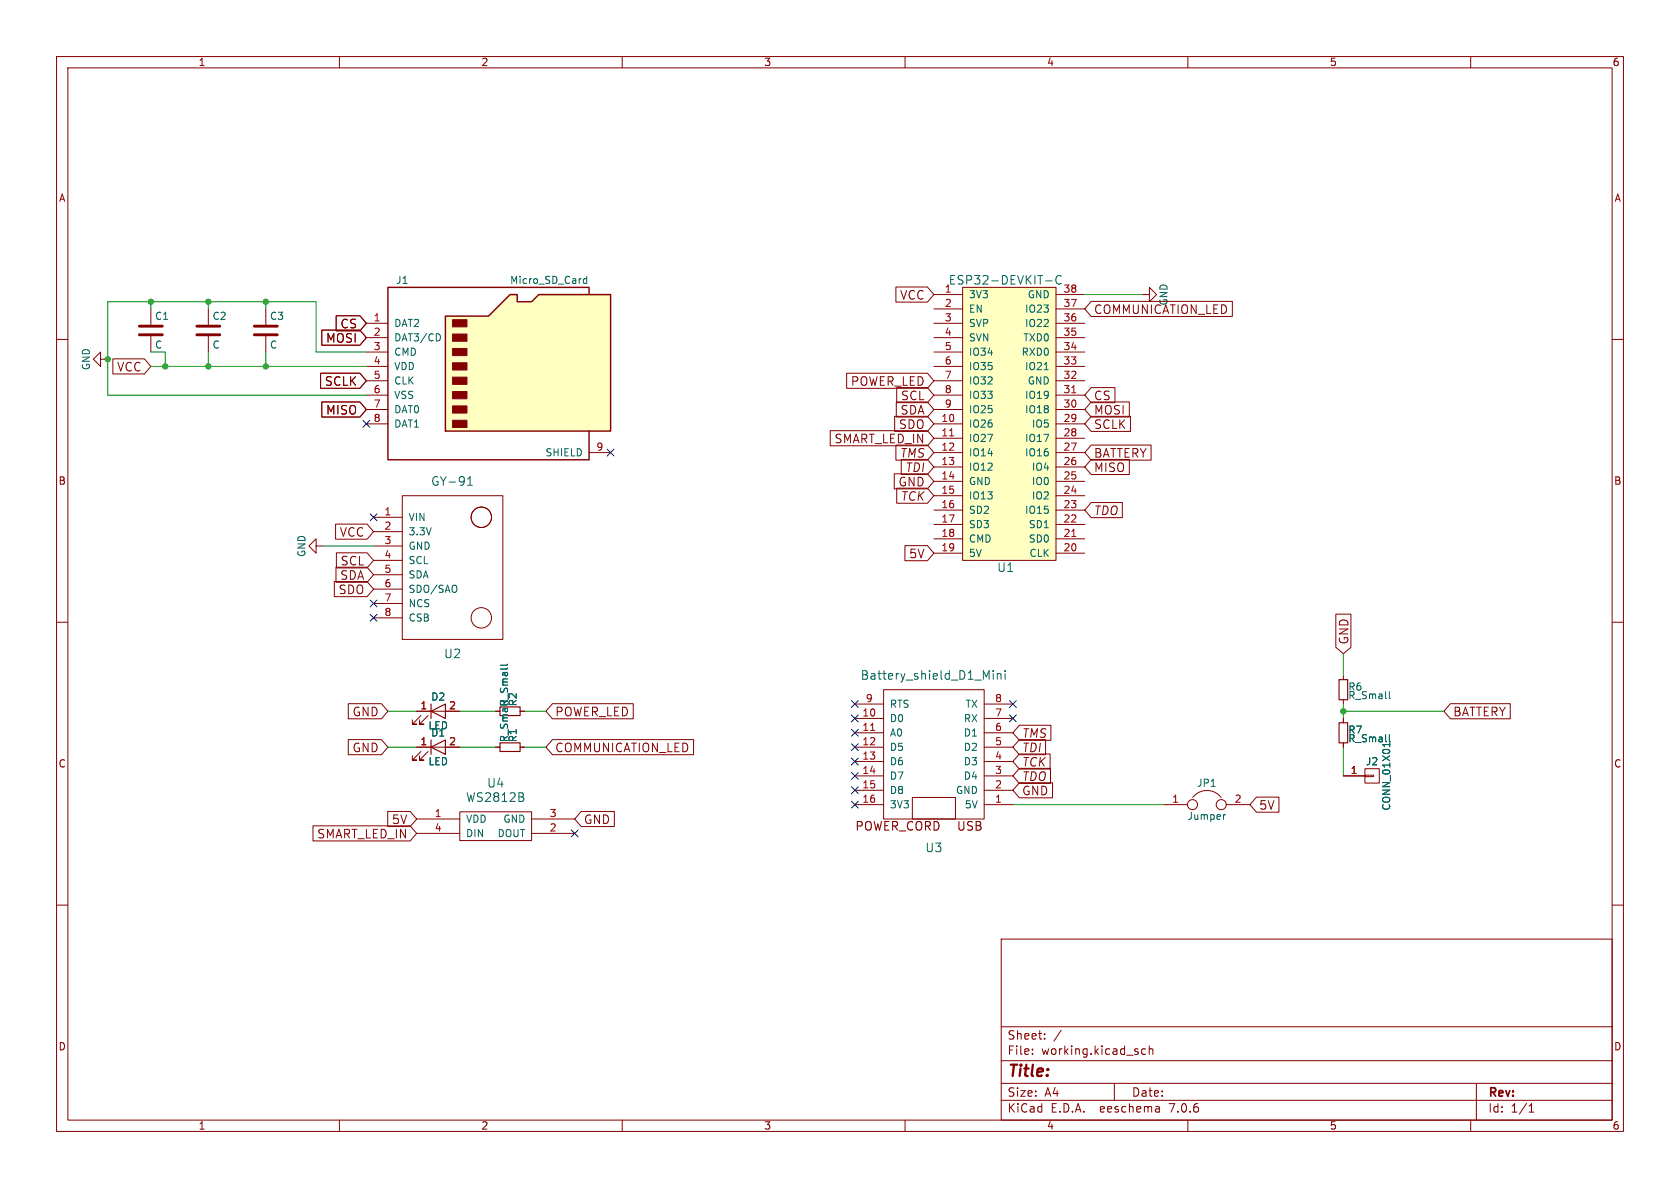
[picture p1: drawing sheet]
(kicad_sch (version 20230121) (generator eeschema)

 (paper "A4")

 (lib_symbols
  (symbol "GoTrackPCB-rescue:Battery_shield_D1_Mini" (pin_names (offset 1.016)) (in_bom yes) (on_board yes)
   (property "Reference" "U" (at 0 -15.24 0) (effects (font (size 1.524 1.524))))
   (property "Value" "Battery_shield_D1_Mini" (at 0 15.24 0) (effects (font (size 1.524 1.524))))
   (property "Footprint" "" (at 0 15.24 0) (effects (font (size 1.524 1.524)) hide))
   (property "Datasheet" "" (at 0 15.24 0) (effects (font (size 1.524 1.524)) hide))
   (symbol "Battery_shield_D1_Mini_0_0"
    (text "POWER_CORD" (at -6.35 -11.43 0) (effects (font (size 1.524 1.524))))
    (text "USB" (at 6.35 -11.43 0) (effects (font (size 1.524 1.524)))))
   (symbol "Battery_shield_D1_Mini_0_1"
    (rectangle (start -8.89 12.7) (end 8.89 -10.16) (stroke (width 0) (type solid)) (fill (type none)))
    (rectangle (start -3.81 -6.35) (end 3.81 -10.16) (stroke (width 0) (type solid)) (fill (type none))))
   (symbol "Battery_shield_D1_Mini_1_1"
    (pin input line (at 13.97 -7.62 180) (length 5.08) (name "5V" (effects (font (size 1.27 1.27)))) (number "1" (effects (font (size 1.27 1.27)))))
    (pin input line (at -13.97 7.62 0) (length 5.08) (name "D0" (effects (font (size 1.27 1.27)))) (number "10" (effects (font (size 1.27 1.27)))))
    (pin input line (at -13.97 5.08 0) (length 5.08) (name "A0" (effects (font (size 1.27 1.27)))) (number "11" (effects (font (size 1.27 1.27)))))
    (pin input line (at -13.97 2.54 0) (length 5.08) (name "D5" (effects (font (size 1.27 1.27)))) (number "12" (effects (font (size 1.27 1.27)))))
    (pin input line (at -13.97 0 0) (length 5.08) (name "D6" (effects (font (size 1.27 1.27)))) (number "13" (effects (font (size 1.27 1.27)))))
    (pin input line (at -13.97 -2.54 0) (length 5.08) (name "D7" (effects (font (size 1.27 1.27)))) (number "14" (effects (font (size 1.27 1.27)))))
    (pin input line (at -13.97 -5.08 0) (length 5.08) (name "D8" (effects (font (size 1.27 1.27)))) (number "15" (effects (font (size 1.27 1.27)))))
    (pin input line (at -13.97 -7.62 0) (length 5.08) (name "3V3" (effects (font (size 1.27 1.27)))) (number "16" (effects (font (size 1.27 1.27)))))
    (pin input line (at 13.97 -5.08 180) (length 5.08) (name "GND" (effects (font (size 1.27 1.27)))) (number "2" (effects (font (size 1.27 1.27)))))
    (pin input line (at 13.97 -2.54 180) (length 5.08) (name "D4" (effects (font (size 1.27 1.27)))) (number "3" (effects (font (size 1.27 1.27)))))
    (pin input line (at 13.97 0 180) (length 5.08) (name "D3" (effects (font (size 1.27 1.27)))) (number "4" (effects (font (size 1.27 1.27)))))
    (pin input line (at 13.97 2.54 180) (length 5.08) (name "D2" (effects (font (size 1.27 1.27)))) (number "5" (effects (font (size 1.27 1.27)))))
    (pin input line (at 13.97 5.08 180) (length 5.08) (name "D1" (effects (font (size 1.27 1.27)))) (number "6" (effects (font (size 1.27 1.27)))))
    (pin input line (at 13.97 7.62 180) (length 5.08) (name "RX" (effects (font (size 1.27 1.27)))) (number "7" (effects (font (size 1.27 1.27)))))
    (pin input line (at 13.97 10.16 180) (length 5.08) (name "TX" (effects (font (size 1.27 1.27)))) (number "8" (effects (font (size 1.27 1.27)))))
    (pin input line (at -13.97 10.16 0) (length 5.08) (name "RTS" (effects (font (size 1.27 1.27)))) (number "9" (effects (font (size 1.27 1.27)))))))
  (symbol "GoTrackPCB-rescue:C" (pin_numbers hide) (pin_names (offset 0.254)) (in_bom yes) (on_board yes)
   (property "Reference" "C" (at 0.635 2.54 0) (effects (font (size 1.27 1.27)) (justify left)))
   (property "Value" "C" (at 0.635 -2.54 0) (effects (font (size 1.27 1.27)) (justify left)))
   (property "Footprint" "" (at 0.9652 -3.81 0) (effects (font (size 1.27 1.27)) hide))
   (property "Datasheet" "" (at 0 0 0) (effects (font (size 1.27 1.27)) hide))
   (symbol "C_0_1"
    (polyline (pts (xy -2.032 -0.762) (xy 2.032 -0.762)) (stroke (width 0.508) (type solid)) (fill (type none)))
    (polyline (pts (xy -2.032 0.762) (xy 2.032 0.762)) (stroke (width 0.508) (type solid)) (fill (type none))))
   (symbol "C_1_1"
    (pin passive line (at 0 3.81 270) (length 2.794) (name "~" (effects (font (size 1.27 1.27)))) (number "1" (effects (font (size 1.27 1.27)))))
    (pin passive line (at 0 -3.81 90) (length 2.794) (name "~" (effects (font (size 1.27 1.27)))) (number "2" (effects (font (size 1.27 1.27)))))))
  (symbol "GoTrackPCB-rescue:CONN_01X01" (pin_names (offset 1.016) hide) (in_bom yes) (on_board yes)
   (property "Reference" "J" (at 0 2.54 0) (effects (font (size 1.27 1.27))))
   (property "Value" "CONN_01X01" (at 2.54 0 90) (effects (font (size 1.27 1.27))))
   (property "Footprint" "" (at 0 0 0) (effects (font (size 1.27 1.27)) hide))
   (property "Datasheet" "" (at 0 0 0) (effects (font (size 1.27 1.27)) hide))
   (symbol "CONN_01X01_0_1"
    (rectangle (start -1.27 0.127) (end 0.254 -0.127) (stroke (width 0) (type solid)) (fill (type none)))
    (rectangle (start -1.27 1.27) (end 1.27 -1.27) (stroke (width 0) (type solid)) (fill (type none))))
   (symbol "CONN_01X01_1_1"
    (pin passive line (at -5.08 0 0) (length 3.81) (name "P1" (effects (font (size 1.27 1.27)))) (number "1" (effects (font (size 1.27 1.27)))))))
  (symbol "GoTrackPCB-rescue:ESP32-DEVKIT-C" (pin_names (offset 1.016)) (in_bom yes) (on_board yes)
   (property "Reference" "U" (at 0 -25.4 0) (effects (font (size 1.524 1.524))))
   (property "Value" "ESP32-DEVKIT-C" (at 0 25.4 0) (effects (font (size 1.524 1.524))))
   (property "Footprint" "" (at 0 -8.89 0) (effects (font (size 1.524 1.524)) hide))
   (property "Datasheet" "" (at 0 -8.89 0) (effects (font (size 1.524 1.524)) hide))
   (symbol "ESP32-DEVKIT-C_0_1"
    (rectangle (start 8.89 -24.13) (end -7.62 24.13) (stroke (width 0) (type solid)) (fill (type background))))
   (symbol "ESP32-DEVKIT-C_1_1"
    (pin input line (at -12.7 22.86 0) (length 5.08) (name "3V3" (effects (font (size 1.27 1.27)))) (number "1" (effects (font (size 1.27 1.27)))))
    (pin input line (at -12.7 0 0) (length 5.08) (name "IO26" (effects (font (size 1.27 1.27)))) (number "10" (effects (font (size 1.27 1.27)))))
    (pin input line (at -12.7 -2.54 0) (length 5.08) (name "IO27" (effects (font (size 1.27 1.27)))) (number "11" (effects (font (size 1.27 1.27)))))
    (pin input line (at -12.7 -5.08 0) (length 5.08) (name "IO14" (effects (font (size 1.27 1.27)))) (number "12" (effects (font (size 1.27 1.27)))))
    (pin input line (at -12.7 -7.62 0) (length 5.08) (name "IO12" (effects (font (size 1.27 1.27)))) (number "13" (effects (font (size 1.27 1.27)))))
    (pin input line (at -12.7 -10.16 0) (length 5.08) (name "GND" (effects (font (size 1.27 1.27)))) (number "14" (effects (font (size 1.27 1.27)))))
    (pin input line (at -12.7 -12.7 0) (length 5.08) (name "IO13" (effects (font (size 1.27 1.27)))) (number "15" (effects (font (size 1.27 1.27)))))
    (pin input line (at -12.7 -15.24 0) (length 5.08) (name "SD2" (effects (font (size 1.27 1.27)))) (number "16" (effects (font (size 1.27 1.27)))))
    (pin input line (at -12.7 -17.78 0) (length 5.08) (name "SD3" (effects (font (size 1.27 1.27)))) (number "17" (effects (font (size 1.27 1.27)))))
    (pin input line (at -12.7 -20.32 0) (length 5.08) (name "CMD" (effects (font (size 1.27 1.27)))) (number "18" (effects (font (size 1.27 1.27)))))
    (pin input line (at -12.7 -22.86 0) (length 5.08) (name "5V" (effects (font (size 1.27 1.27)))) (number "19" (effects (font (size 1.27 1.27)))))
    (pin input line (at -12.7 20.32 0) (length 5.08) (name "EN" (effects (font (size 1.27 1.27)))) (number "2" (effects (font (size 1.27 1.27)))))
    (pin input line (at 13.97 -22.86 180) (length 5.08) (name "CLK" (effects (font (size 1.27 1.27)))) (number "20" (effects (font (size 1.27 1.27)))))
    (pin input line (at 13.97 -20.32 180) (length 5.08) (name "SD0" (effects (font (size 1.27 1.27)))) (number "21" (effects (font (size 1.27 1.27)))))
    (pin input line (at 13.97 -17.78 180) (length 5.08) (name "SD1" (effects (font (size 1.27 1.27)))) (number "22" (effects (font (size 1.27 1.27)))))
    (pin input line (at 13.97 -15.24 180) (length 5.08) (name "IO15" (effects (font (size 1.27 1.27)))) (number "23" (effects (font (size 1.27 1.27)))))
    (pin input line (at 13.97 -12.7 180) (length 5.08) (name "IO2" (effects (font (size 1.27 1.27)))) (number "24" (effects (font (size 1.27 1.27)))))
    (pin input line (at 13.97 -10.16 180) (length 5.08) (name "IO0" (effects (font (size 1.27 1.27)))) (number "25" (effects (font (size 1.27 1.27)))))
    (pin input line (at 13.97 -7.62 180) (length 5.08) (name "IO4" (effects (font (size 1.27 1.27)))) (number "26" (effects (font (size 1.27 1.27)))))
    (pin input line (at 13.97 -5.08 180) (length 5.08) (name "IO16" (effects (font (size 1.27 1.27)))) (number "27" (effects (font (size 1.27 1.27)))))
    (pin input line (at 13.97 -2.54 180) (length 5.08) (name "IO17" (effects (font (size 1.27 1.27)))) (number "28" (effects (font (size 1.27 1.27)))))
    (pin input line (at 13.97 0 180) (length 5.08) (name "IO5" (effects (font (size 1.27 1.27)))) (number "29" (effects (font (size 1.27 1.27)))))
    (pin input line (at -12.7 17.78 0) (length 5.08) (name "SVP" (effects (font (size 1.27 1.27)))) (number "3" (effects (font (size 1.27 1.27)))))
    (pin input line (at 13.97 2.54 180) (length 5.08) (name "IO18" (effects (font (size 1.27 1.27)))) (number "30" (effects (font (size 1.27 1.27)))))
    (pin input line (at 13.97 5.08 180) (length 5.08) (name "IO19" (effects (font (size 1.27 1.27)))) (number "31" (effects (font (size 1.27 1.27)))))
    (pin input line (at 13.97 7.62 180) (length 5.08) (name "GND" (effects (font (size 1.27 1.27)))) (number "32" (effects (font (size 1.27 1.27)))))
    (pin input line (at 13.97 10.16 180) (length 5.08) (name "IO21" (effects (font (size 1.27 1.27)))) (number "33" (effects (font (size 1.27 1.27)))))
    (pin input line (at 13.97 12.7 180) (length 5.08) (name "RXD0" (effects (font (size 1.27 1.27)))) (number "34" (effects (font (size 1.27 1.27)))))
    (pin input line (at 13.97 15.24 180) (length 5.08) (name "TXD0" (effects (font (size 1.27 1.27)))) (number "35" (effects (font (size 1.27 1.27)))))
    (pin input line (at 13.97 17.78 180) (length 5.08) (name "IO22" (effects (font (size 1.27 1.27)))) (number "36" (effects (font (size 1.27 1.27)))))
    (pin input line (at 13.97 20.32 180) (length 5.08) (name "IO23" (effects (font (size 1.27 1.27)))) (number "37" (effects (font (size 1.27 1.27)))))
    (pin input line (at 13.97 22.86 180) (length 5.08) (name "GND" (effects (font (size 1.27 1.27)))) (number "38" (effects (font (size 1.27 1.27)))))
    (pin input line (at -12.7 15.24 0) (length 5.08) (name "SVN" (effects (font (size 1.27 1.27)))) (number "4" (effects (font (size 1.27 1.27)))))
    (pin input line (at -12.7 12.7 0) (length 5.08) (name "IO34" (effects (font (size 1.27 1.27)))) (number "5" (effects (font (size 1.27 1.27)))))
    (pin input line (at -12.7 10.16 0) (length 5.08) (name "IO35" (effects (font (size 1.27 1.27)))) (number "6" (effects (font (size 1.27 1.27)))))
    (pin input line (at -12.7 7.62 0) (length 5.08) (name "IO32" (effects (font (size 1.27 1.27)))) (number "7" (effects (font (size 1.27 1.27)))))
    (pin input line (at -12.7 5.08 0) (length 5.08) (name "IO33" (effects (font (size 1.27 1.27)))) (number "8" (effects (font (size 1.27 1.27)))))
    (pin input line (at -12.7 2.54 0) (length 5.08) (name "IO25" (effects (font (size 1.27 1.27)))) (number "9" (effects (font (size 1.27 1.27)))))))
  (symbol "GoTrackPCB-rescue:GND" (power) (pin_names (offset 0)) (in_bom yes) (on_board yes)
   (property "Reference" "#PWR" (at 0 -6.35 0) (effects (font (size 1.27 1.27)) hide))
   (property "Value" "GND" (at 0 -3.81 0) (effects (font (size 1.27 1.27))))
   (property "Footprint" "" (at 0 0 0) (effects (font (size 1.27 1.27)) hide))
   (property "Datasheet" "" (at 0 0 0) (effects (font (size 1.27 1.27)) hide))
   (symbol "GND_0_1"
    (polyline (pts (xy 0 0) (xy 0 -1.27) (xy 1.27 -1.27) (xy 0 -2.54) (xy -1.27 -1.27) (xy 0 -1.27)) (stroke (width 0) (type solid)) (fill (type none))))
   (symbol "GND_1_1"
    (pin power_in line (at 0 0 270) (length 0) hide (name "GND" (effects (font (size 1.27 1.27)))) (number "1" (effects (font (size 1.27 1.27)))))))
  (symbol "GoTrackPCB-rescue:GY-91" (pin_names (offset 1.016)) (in_bom yes) (on_board yes)
   (property "Reference" "U" (at 31.75 12.7 0) (effects (font (size 1.524 1.524))))
   (property "Value" "GY-91" (at 31.75 43.18 0) (effects (font (size 1.524 1.524))))
   (property "Footprint" "" (at -19.05 0 0) (effects (font (size 1.524 1.524)) hide))
   (property "Datasheet" "" (at -19.05 0 0) (effects (font (size 1.524 1.524)) hide))
   (symbol "GY-91_0_1"
    (rectangle (start 22.86 40.64) (end 40.64 15.24) (stroke (width 0) (type solid)) (fill (type none)))
    (circle (center 26.67 19.05) (radius 1.8034) (stroke (width 0) (type solid)) (fill (type none)))
    (circle (center 26.67 36.83) (radius 1.8034) (stroke (width 0) (type solid)) (fill (type none)))
    (circle (center 26.67 36.83) (radius 1.8034) (stroke (width 0) (type solid)) (fill (type none))))
   (symbol "GY-91_1_1"
    (pin input line (at 45.72 36.83 180) (length 5.08) (name "VIN" (effects (font (size 1.27 1.27)))) (number "1" (effects (font (size 1.27 1.27)))))
    (pin input line (at 45.72 34.29 180) (length 5.08) (name "3.3V" (effects (font (size 1.27 1.27)))) (number "2" (effects (font (size 1.27 1.27)))))
    (pin input line (at 45.72 31.75 180) (length 5.08) (name "GND" (effects (font (size 1.27 1.27)))) (number "3" (effects (font (size 1.27 1.27)))))
    (pin input line (at 45.72 29.21 180) (length 5.08) (name "SCL" (effects (font (size 1.27 1.27)))) (number "4" (effects (font (size 1.27 1.27)))))
    (pin input line (at 45.72 26.67 180) (length 5.08) (name "SDA" (effects (font (size 1.27 1.27)))) (number "5" (effects (font (size 1.27 1.27)))))
    (pin input line (at 45.72 24.13 180) (length 5.08) (name "SDO/SAO" (effects (font (size 1.27 1.27)))) (number "6" (effects (font (size 1.27 1.27)))))
    (pin input line (at 45.72 21.59 180) (length 5.08) (name "NCS" (effects (font (size 1.27 1.27)))) (number "7" (effects (font (size 1.27 1.27)))))
    (pin input line (at 45.72 19.05 180) (length 5.08) (name "CSB" (effects (font (size 1.27 1.27)))) (number "8" (effects (font (size 1.27 1.27)))))))
  (symbol "GoTrackPCB-rescue:Jumper" (pin_names (offset 0.762) hide) (in_bom yes) (on_board yes)
   (property "Reference" "JP" (at 0 3.81 0) (effects (font (size 1.27 1.27))))
   (property "Value" "Jumper" (at 0 -2.032 0) (effects (font (size 1.27 1.27))))
   (property "Footprint" "" (at 0 0 0) (effects (font (size 1.27 1.27)) hide))
   (property "Datasheet" "" (at 0 0 0) (effects (font (size 1.27 1.27)) hide))
   (symbol "Jumper_0_1"
    (circle (center -2.54 0) (radius 0.889) (stroke (width 0) (type solid)) (fill (type none)))
    (arc (start 2.5146 1.27) (mid 0.0078 2.5097) (end -2.4892 1.27) (stroke (width 0) (type solid)) (fill (type none)))
    (circle (center 2.54 0) (radius 0.889) (stroke (width 0) (type solid)) (fill (type none)))
    (pin passive line (at -7.62 0 0) (length 4.191) (name "1" (effects (font (size 1.27 1.27)))) (number "1" (effects (font (size 1.27 1.27)))))
    (pin passive line (at 7.62 0 180) (length 4.191) (name "2" (effects (font (size 1.27 1.27)))) (number "2" (effects (font (size 1.27 1.27)))))))
  (symbol "GoTrackPCB-rescue:LED" (pin_names (offset 1.016) hide) (in_bom yes) (on_board yes)
   (property "Reference" "D" (at 0 2.54 0) (effects (font (size 1.27 1.27))))
   (property "Value" "LED" (at 0 -2.54 0) (effects (font (size 1.27 1.27))))
   (property "Footprint" "" (at 0 0 0) (effects (font (size 1.27 1.27)) hide))
   (property "Datasheet" "" (at 0 0 0) (effects (font (size 1.27 1.27)) hide))
   (symbol "LED_0_1"
    (polyline (pts (xy -1.27 -1.27) (xy -1.27 1.27)) (stroke (width 0.2032) (type solid)) (fill (type none)))
    (polyline (pts (xy -1.27 0) (xy 1.27 0)) (stroke (width 0) (type solid)) (fill (type none)))
    (polyline (pts (xy 1.27 -1.27) (xy 1.27 1.27) (xy -1.27 0) (xy 1.27 -1.27)) (stroke (width 0.2032) (type solid)) (fill (type none)))
    (polyline (pts (xy -3.048 -0.762) (xy -4.572 -2.286) (xy -3.81 -2.286) (xy -4.572 -2.286) (xy -4.572 -1.524)) (stroke (width 0) (type solid)) (fill (type none)))
    (polyline (pts (xy -1.778 -0.762) (xy -3.302 -2.286) (xy -2.54 -2.286) (xy -3.302 -2.286) (xy -3.302 -1.524)) (stroke (width 0) (type solid)) (fill (type none))))
   (symbol "LED_1_1"
    (pin passive line (at -3.81 0 0) (length 2.54) (name "K" (effects (font (size 1.27 1.27)))) (number "1" (effects (font (size 1.27 1.27)))))
    (pin passive line (at 3.81 0 180) (length 2.54) (name "A" (effects (font (size 1.27 1.27)))) (number "2" (effects (font (size 1.27 1.27)))))))
  (symbol "GoTrackPCB-rescue:Micro_SD_Card" (pin_names (offset 1.016)) (in_bom yes) (on_board yes)
   (property "Reference" "J" (at -16.51 15.24 0) (effects (font (size 1.27 1.27))))
   (property "Value" "Micro_SD_Card" (at 16.51 15.24 0) (effects (font (size 1.27 1.27)) (justify right)))
   (property "Footprint" "" (at 29.21 7.62 0) (effects (font (size 1.27 1.27)) hide))
   (property "Datasheet" "" (at 0 0 0) (effects (font (size 1.27 1.27)) hide))
   (symbol "Micro_SD_Card_0_1"
    (rectangle (start -7.62 -9.525) (end -5.08 -10.795) (stroke (width 0) (type solid)) (fill (type outline)))
    (rectangle (start -7.62 -6.985) (end -5.08 -8.255) (stroke (width 0) (type solid)) (fill (type outline)))
    (rectangle (start -7.62 -4.445) (end -5.08 -5.715) (stroke (width 0) (type solid)) (fill (type outline)))
    (rectangle (start -7.62 -1.905) (end -5.08 -3.175) (stroke (width 0) (type solid)) (fill (type outline)))
    (rectangle (start -7.62 0.635) (end -5.08 -0.635) (stroke (width 0) (type solid)) (fill (type outline)))
    (rectangle (start -7.62 3.175) (end -5.08 1.905) (stroke (width 0) (type solid)) (fill (type outline)))
    (rectangle (start -7.62 5.715) (end -5.08 4.445) (stroke (width 0) (type solid)) (fill (type outline)))
    (rectangle (start -7.62 8.255) (end -5.08 6.985) (stroke (width 0) (type solid)) (fill (type outline)))
    (polyline (pts (xy 16.51 12.7) (xy 16.51 13.97) (xy -19.05 13.97) (xy -19.05 -16.51) (xy 16.51 -16.51) (xy 16.51 -11.43)) (stroke (width 0.254) (type solid)) (fill (type none)))
    (polyline (pts (xy -8.89 -11.43) (xy -8.89 8.89) (xy -1.27 8.89) (xy 2.54 12.7) (xy 3.81 12.7) (xy 3.81 11.43) (xy 6.35 11.43) (xy 7.62 12.7) (xy 20.32 12.7) (xy 20.32 -11.43) (xy -8.89 -11.43)) (stroke (width 0.254) (type solid)) (fill (type background))))
   (symbol "Micro_SD_Card_1_1"
    (pin bidirectional line (at -22.86 7.62 0) (length 3.81) (name "DAT2" (effects (font (size 1.27 1.27)))) (number "1" (effects (font (size 1.27 1.27)))))
    (pin bidirectional line (at -22.86 5.08 0) (length 3.81) (name "DAT3/CD" (effects (font (size 1.27 1.27)))) (number "2" (effects (font (size 1.27 1.27)))))
    (pin input line (at -22.86 2.54 0) (length 3.81) (name "CMD" (effects (font (size 1.27 1.27)))) (number "3" (effects (font (size 1.27 1.27)))))
    (pin power_in line (at -22.86 0 0) (length 3.81) (name "VDD" (effects (font (size 1.27 1.27)))) (number "4" (effects (font (size 1.27 1.27)))))
    (pin input line (at -22.86 -2.54 0) (length 3.81) (name "CLK" (effects (font (size 1.27 1.27)))) (number "5" (effects (font (size 1.27 1.27)))))
    (pin power_in line (at -22.86 -5.08 0) (length 3.81) (name "VSS" (effects (font (size 1.27 1.27)))) (number "6" (effects (font (size 1.27 1.27)))))
    (pin input line (at -22.86 -7.62 0) (length 3.81) (name "DAT0" (effects (font (size 1.27 1.27)))) (number "7" (effects (font (size 1.27 1.27)))))
    (pin input line (at -22.86 -10.16 0) (length 3.81) (name "DAT1" (effects (font (size 1.27 1.27)))) (number "8" (effects (font (size 1.27 1.27)))))
    (pin passive line (at 20.32 -15.24 180) (length 3.81) (name "SHIELD" (effects (font (size 1.27 1.27)))) (number "9" (effects (font (size 1.27 1.27)))))))
  (symbol "GoTrackPCB-rescue:R_Small" (pin_numbers hide) (pin_names (offset 0.254) hide) (in_bom yes) (on_board yes)
   (property "Reference" "R" (at 0.762 0.508 0) (effects (font (size 1.27 1.27)) (justify left)))
   (property "Value" "R_Small" (at 0.762 -1.016 0) (effects (font (size 1.27 1.27)) (justify left)))
   (property "Footprint" "" (at 0 0 0) (effects (font (size 1.27 1.27)) hide))
   (property "Datasheet" "" (at 0 0 0) (effects (font (size 1.27 1.27)) hide))
   (symbol "R_Small_0_1"
    (rectangle (start -0.762 1.778) (end 0.762 -1.778) (stroke (width 0.2032) (type solid)) (fill (type none))))
   (symbol "R_Small_1_1"
    (pin passive line (at 0 2.54 270) (length 0.762) (name "~" (effects (font (size 1.27 1.27)))) (number "1" (effects (font (size 1.27 1.27)))))
    (pin passive line (at 0 -2.54 90) (length 0.762) (name "~" (effects (font (size 1.27 1.27)))) (number "2" (effects (font (size 1.27 1.27)))))))
  (symbol "GoTrackPCB-rescue:WS2812B" (pin_names (offset 1.016)) (in_bom yes) (on_board yes)
   (property "Reference" "U" (at 0 2.54 0) (effects (font (size 1.524 1.524))))
   (property "Value" "WS2812B" (at 0 0 0) (effects (font (size 1.524 1.524))))
   (property "Footprint" "" (at 0 0 0) (effects (font (size 1.524 1.524))))
   (property "Datasheet" "" (at 0 0 0) (effects (font (size 1.524 1.524))))
   (symbol "WS2812B_0_1"
    (rectangle (start -6.35 -2.54) (end 6.35 -7.62) (stroke (width 0) (type solid)) (fill (type none)))
    (rectangle (start 2.54 -8.89) (end 2.54 -8.89) (stroke (width 0) (type solid)) (fill (type none))))
   (symbol "WS2812B_1_1"
    (pin power_in line (at -13.97 -3.81 0) (length 7.62) (name "VDD" (effects (font (size 1.27 1.27)))) (number "1" (effects (font (size 1.27 1.27)))))
    (pin output line (at 13.97 -6.35 180) (length 7.62) (name "DOUT" (effects (font (size 1.27 1.27)))) (number "2" (effects (font (size 1.27 1.27)))))
    (pin power_in line (at 13.97 -3.81 180) (length 7.62) (name "GND" (effects (font (size 1.27 1.27)))) (number "3" (effects (font (size 1.27 1.27)))))
    (pin input line (at -13.97 -6.35 0) (length 7.62) (name "DIN" (effects (font (size 1.27 1.27)))) (number "4" (effects (font (size 1.27 1.27))))))))

 (junction (at 36.83 64.77) (diameter 0) (color 0 0 0 0))
 (junction (at 46.99 53.34) (diameter 0) (color 0 0 0 0))
 (junction (at 26.67 53.34) (diameter 0) (color 0 0 0 0))
 (junction (at 29.21 64.77) (diameter 0) (color 0 0 0 0))
 (junction (at 36.83 53.34) (diameter 0) (color 0 0 0 0))
 (junction (at 237.49 125.73) (diameter 0) (color 0 0 0 0))
 (junction (at 46.99 64.77) (diameter 0) (color 0 0 0 0))
 (junction (at 19.05 63.5) (diameter 0) (color 0 0 0 0))

 (no_connect (at 101.6 147.32))
 (no_connect (at 66.04 91.44))
 (no_connect (at 151.13 139.7))
 (no_connect (at 151.13 124.46))
 (no_connect (at 66.04 109.22))
 (no_connect (at 151.13 134.62))
 (no_connect (at 64.77 74.93))
 (no_connect (at 107.95 80.01))
 (no_connect (at 151.13 127))
 (no_connect (at 151.13 137.16))
 (no_connect (at 151.13 132.08))
 (no_connect (at 179.07 124.46))
 (no_connect (at 66.04 106.68))
 (no_connect (at 151.13 142.24))
 (no_connect (at 151.13 129.54))
 (no_connect (at 179.07 127))

 (wire (pts (xy 26.67 53.34) (xy 36.83 53.34)) (stroke (width 0) (type default)))
 (wire (pts (xy 19.05 63.5) (xy 19.05 69.85)) (stroke (width 0) (type default)))
 (wire (pts (xy 46.99 53.34) (xy 55.88 53.34)) (stroke (width 0) (type default)))
 (wire (pts (xy 19.05 53.34) (xy 26.67 53.34)) (stroke (width 0) (type default)))
 (wire (pts (xy 26.67 62.23) (xy 29.21 62.23)) (stroke (width 0) (type default)))
 (wire (pts (xy 237.49 124.46) (xy 237.49 125.73)) (stroke (width 0) (type default)))
 (wire (pts (xy 87.63 125.73) (xy 81.28 125.73)) (stroke (width 0) (type default)))
 (wire (pts (xy 87.63 132.08) (xy 81.28 132.08)) (stroke (width 0) (type default)))
 (wire (pts (xy 46.99 64.77) (xy 64.77 64.77)) (stroke (width 0) (type default)))
 (wire (pts (xy 19.05 69.85) (xy 64.77 69.85)) (stroke (width 0) (type default)))
 (wire (pts (xy 237.49 125.73) (xy 237.49 127)) (stroke (width 0) (type default)))
 (wire (pts (xy 96.52 125.73) (xy 92.71 125.73)) (stroke (width 0) (type default)))
 (wire (pts (xy 73.66 125.73) (xy 68.58 125.73)) (stroke (width 0) (type default)))
 (wire (pts (xy 191.77 52.07) (xy 201.93 52.07)) (stroke (width 0) (type default)))
 (wire (pts (xy 66.04 96.52) (xy 57.15 96.52)) (stroke (width 0) (type default)))
 (wire (pts (xy 179.07 142.24) (xy 205.74 142.24)) (stroke (width 0) (type default)))
 (wire (pts (xy 46.99 54.61) (xy 46.99 53.34)) (stroke (width 0) (type default)))
 (wire (pts (xy 36.83 54.61) (xy 36.83 53.34)) (stroke (width 0) (type default)))
 (wire (pts (xy 36.83 62.23) (xy 36.83 64.77)) (stroke (width 0) (type default)))
 (wire (pts (xy 55.88 62.23) (xy 64.77 62.23)) (stroke (width 0) (type default)))
 (wire (pts (xy 29.21 62.23) (xy 29.21 64.77)) (stroke (width 0) (type default)))
 (wire (pts (xy 46.99 62.23) (xy 46.99 64.77)) (stroke (width 0) (type default)))
 (wire (pts (xy 96.52 132.08) (xy 92.71 132.08)) (stroke (width 0) (type default)))
 (wire (pts (xy 237.49 132.08) (xy 237.49 137.16)) (stroke (width 0) (type default)))
 (wire (pts (xy 36.83 53.34) (xy 46.99 53.34)) (stroke (width 0) (type default)))
 (wire (pts (xy 26.67 54.61) (xy 26.67 53.34)) (stroke (width 0) (type default)))
 (wire (pts (xy 36.83 64.77) (xy 46.99 64.77)) (stroke (width 0) (type default)))
 (wire (pts (xy 237.49 119.38) (xy 237.49 115.57)) (stroke (width 0) (type default)))
 (wire (pts (xy 29.21 64.77) (xy 36.83 64.77)) (stroke (width 0) (type default)))
 (wire (pts (xy 237.49 125.73) (xy 255.27 125.73)) (stroke (width 0) (type default)))
 (wire (pts (xy 55.88 53.34) (xy 55.88 62.23)) (stroke (width 0) (type default)))
 (wire (pts (xy 19.05 53.34) (xy 19.05 63.5)) (stroke (width 0) (type default)))
 (wire (pts (xy 73.66 132.08) (xy 68.58 132.08)) (stroke (width 0) (type default)))
 (wire (pts (xy 26.67 64.77) (xy 29.21 64.77)) (stroke (width 0) (type default)))

 (global_label "SDA" (shape input) (at 165.1 72.39 180) (effects (font (size 1.524 1.524)) (justify right))
  (property "Intersheetrefs" "${INTERSHEET_REFS}" (at 165.1 72.39 0) (effects (font (size 1.27 1.27)) hide)))
 (global_label "COMMUNICATION_LED" (shape input) (at 191.77 54.61 0) (effects (font (size 1.524 1.524)) (justify left))
  (property "Intersheetrefs" "${INTERSHEET_REFS}" (at 191.77 54.61 0) (effects (font (size 1.27 1.27)) hide)))
 (global_label "SCL" (shape input) (at 66.04 99.06 180) (effects (font (size 1.524 1.524)) (justify right))
  (property "Intersheetrefs" "${INTERSHEET_REFS}" (at 66.04 99.06 0) (effects (font (size 1.27 1.27)) hide)))
 (global_label "MISO" (shape input) (at 64.77 72.39 180) (effects (font (size 1.524 1.524)) (justify right))
  (property "Intersheetrefs" "${INTERSHEET_REFS}" (at 64.77 72.39 0) (effects (font (size 1.27 1.27)) hide)))
 (global_label "SMART_LED_IN" (shape input) (at 165.1 77.47 180) (effects (font (size 1.524 1.524)) (justify right))
  (property "Intersheetrefs" "${INTERSHEET_REFS}" (at 165.1 77.47 0) (effects (font (size 1.27 1.27)) hide)))
 (global_label "TMS" (shape input) (at 179.07 129.54 0) (effects (font (size 1.524 1.524) italic) (justify left))
  (property "Intersheetrefs" "${INTERSHEET_REFS}" (at 179.07 129.54 0) (effects (font (size 1.27 1.27)) hide)))
 (global_label "TDI" (shape input) (at 165.1 82.55 180) (effects (font (size 1.524 1.524) italic) (justify right))
  (property "Intersheetrefs" "${INTERSHEET_REFS}" (at 165.1 82.55 0) (effects (font (size 1.27 1.27)) hide)))
 (global_label "GND" (shape input) (at 68.58 125.73 180) (effects (font (size 1.524 1.524)) (justify right))
  (property "Intersheetrefs" "${INTERSHEET_REFS}" (at 68.58 125.73 0) (effects (font (size 1.27 1.27)) hide)))
 (global_label "SCL" (shape input) (at 165.1 69.85 180) (effects (font (size 1.524 1.524)) (justify right))
  (property "Intersheetrefs" "${INTERSHEET_REFS}" (at 165.1 69.85 0) (effects (font (size 1.27 1.27)) hide)))
 (global_label "COMMUNICATION_LED" (shape input) (at 96.52 132.08 0) (effects (font (size 1.524 1.524)) (justify left))
  (property "Intersheetrefs" "${INTERSHEET_REFS}" (at 96.52 132.08 0) (effects (font (size 1.27 1.27)) hide)))
 (global_label "GND" (shape input) (at 237.49 115.57 90) (effects (font (size 1.524 1.524)) (justify left))
  (property "Intersheetrefs" "${INTERSHEET_REFS}" (at 237.49 115.57 0) (effects (font (size 1.27 1.27)) hide)))
 (global_label "MOSI" (shape input) (at 191.77 72.39 0) (effects (font (size 1.524 1.524)) (justify left))
  (property "Intersheetrefs" "${INTERSHEET_REFS}" (at 191.77 72.39 0) (effects (font (size 1.27 1.27)) hide)))
 (global_label "TDO" (shape input) (at 191.77 90.17 0) (effects (font (size 1.524 1.524) italic) (justify left))
  (property "Intersheetrefs" "${INTERSHEET_REFS}" (at 191.77 90.17 0) (effects (font (size 1.27 1.27)) hide)))
 (global_label "CS" (shape input) (at 191.77 69.85 0) (effects (font (size 1.524 1.524)) (justify left))
  (property "Intersheetrefs" "${INTERSHEET_REFS}" (at 191.77 69.85 0) (effects (font (size 1.27 1.27)) hide)))
 (global_label "TCK" (shape input) (at 179.07 134.62 0) (effects (font (size 1.524 1.524) italic) (justify left))
  (property "Intersheetrefs" "${INTERSHEET_REFS}" (at 179.07 134.62 0) (effects (font (size 1.27 1.27)) hide)))
 (global_label "SCLK" (shape input) (at 191.77 74.93 0) (effects (font (size 1.524 1.524)) (justify left))
  (property "Intersheetrefs" "${INTERSHEET_REFS}" (at 191.77 74.93 0) (effects (font (size 1.27 1.27)) hide)))
 (global_label "CS" (shape input) (at 64.77 57.15 180) (effects (font (size 1.524 1.524)) (justify right))
  (property "Intersheetrefs" "${INTERSHEET_REFS}" (at 64.77 57.15 0) (effects (font (size 1.27 1.27)) hide)))
 (global_label "SCLK" (shape input) (at 64.77 67.31 180) (effects (font (size 1.524 1.524)) (justify right))
  (property "Intersheetrefs" "${INTERSHEET_REFS}" (at 64.77 67.31 0) (effects (font (size 1.27 1.27)) hide)))
 (global_label "5V" (shape input) (at 73.66 144.78 180) (effects (font (size 1.524 1.524)) (justify right))
  (property "Intersheetrefs" "${INTERSHEET_REFS}" (at 73.66 144.78 0) (effects (font (size 1.27 1.27)) hide)))
 (global_label "CS" (shape input) (at 64.77 57.15 180) (effects (font (size 1.524 1.524)) (justify right))
  (property "Intersheetrefs" "${INTERSHEET_REFS}" (at 64.77 57.15 0) (effects (font (size 1.27 1.27)) hide)))
 (global_label "MOSI" (shape input) (at 64.77 59.69 180) (effects (font (size 1.524 1.524)) (justify right))
  (property "Intersheetrefs" "${INTERSHEET_REFS}" (at 64.77 59.69 0) (effects (font (size 1.27 1.27)) hide)))
 (global_label "SDO" (shape input) (at 66.04 104.14 180) (effects (font (size 1.524 1.524)) (justify right))
  (property "Intersheetrefs" "${INTERSHEET_REFS}" (at 66.04 104.14 0) (effects (font (size 1.27 1.27)) hide)))
 (global_label "SCLK" (shape input) (at 64.77 67.31 180) (effects (font (size 1.524 1.524)) (justify right))
  (property "Intersheetrefs" "${INTERSHEET_REFS}" (at 64.77 67.31 0) (effects (font (size 1.27 1.27)) hide)))
 (global_label "TMS" (shape input) (at 165.1 80.01 180) (effects (font (size 1.524 1.524) italic) (justify right))
  (property "Intersheetrefs" "${INTERSHEET_REFS}" (at 165.1 80.01 0) (effects (font (size 1.27 1.27)) hide)))
 (global_label "BATTERY" (shape input) (at 191.77 80.01 0) (effects (font (size 1.524 1.524)) (justify left))
  (property "Intersheetrefs" "${INTERSHEET_REFS}" (at 191.77 80.01 0) (effects (font (size 1.27 1.27)) hide)))
 (global_label "TDO" (shape input) (at 179.07 137.16 0) (effects (font (size 1.524 1.524) italic) (justify left))
  (property "Intersheetrefs" "${INTERSHEET_REFS}" (at 179.07 137.16 0) (effects (font (size 1.27 1.27)) hide)))
 (global_label "SMART_LED_IN" (shape input) (at 73.66 147.32 180) (effects (font (size 1.524 1.524)) (justify right))
  (property "Intersheetrefs" "${INTERSHEET_REFS}" (at 73.66 147.32 0) (effects (font (size 1.27 1.27)) hide)))
 (global_label "VCC" (shape input) (at 165.1 52.07 180) (effects (font (size 1.524 1.524)) (justify right))
  (property "Intersheetrefs" "${INTERSHEET_REFS}" (at 165.1 52.07 0) (effects (font (size 1.27 1.27)) hide)))
 (global_label "MOSI" (shape input) (at 64.77 59.69 180) (effects (font (size 1.524 1.524)) (justify right))
  (property "Intersheetrefs" "${INTERSHEET_REFS}" (at 64.77 59.69 0) (effects (font (size 1.27 1.27)) hide)))
 (global_label "GND" (shape input) (at 101.6 144.78 0) (effects (font (size 1.524 1.524)) (justify left))
  (property "Intersheetrefs" "${INTERSHEET_REFS}" (at 101.6 144.78 0) (effects (font (size 1.27 1.27)) hide)))
 (global_label "MISO" (shape input) (at 191.77 82.55 0) (effects (font (size 1.524 1.524)) (justify left))
  (property "Intersheetrefs" "${INTERSHEET_REFS}" (at 191.77 82.55 0) (effects (font (size 1.27 1.27)) hide)))
 (global_label "MISO" (shape input) (at 64.77 72.39 180) (effects (font (size 1.524 1.524)) (justify right))
  (property "Intersheetrefs" "${INTERSHEET_REFS}" (at 64.77 72.39 0) (effects (font (size 1.27 1.27)) hide)))
 (global_label "SDO" (shape input) (at 165.1 74.93 180) (effects (font (size 1.524 1.524)) (justify right))
  (property "Intersheetrefs" "${INTERSHEET_REFS}" (at 165.1 74.93 0) (effects (font (size 1.27 1.27)) hide)))
 (global_label "GND" (shape input) (at 68.58 132.08 180) (effects (font (size 1.524 1.524)) (justify right))
  (property "Intersheetrefs" "${INTERSHEET_REFS}" (at 68.58 132.08 0) (effects (font (size 1.27 1.27)) hide)))
 (global_label "POWER_LED" (shape input) (at 96.52 125.73 0) (effects (font (size 1.524 1.524)) (justify left))
  (property "Intersheetrefs" "${INTERSHEET_REFS}" (at 96.52 125.73 0) (effects (font (size 1.27 1.27)) hide)))
 (global_label "VCC" (shape input) (at 66.04 93.98 180) (effects (font (size 1.524 1.524)) (justify right))
  (property "Intersheetrefs" "${INTERSHEET_REFS}" (at 66.04 93.98 0) (effects (font (size 1.27 1.27)) hide)))
 (global_label "5V" (shape input) (at 165.1 97.79 180) (effects (font (size 1.524 1.524)) (justify right))
  (property "Intersheetrefs" "${INTERSHEET_REFS}" (at 165.1 97.79 0) (effects (font (size 1.27 1.27)) hide)))
 (global_label "TDI" (shape input) (at 179.07 132.08 0) (effects (font (size 1.524 1.524) italic) (justify left))
  (property "Intersheetrefs" "${INTERSHEET_REFS}" (at 179.07 132.08 0) (effects (font (size 1.27 1.27)) hide)))
 (global_label "TCK" (shape input) (at 165.1 87.63 180) (effects (font (size 1.524 1.524) italic) (justify right))
  (property "Intersheetrefs" "${INTERSHEET_REFS}" (at 165.1 87.63 0) (effects (font (size 1.27 1.27)) hide)))
 (global_label "GND" (shape input) (at 165.1 85.09 180) (effects (font (size 1.524 1.524)) (justify right))
  (property "Intersheetrefs" "${INTERSHEET_REFS}" (at 165.1 85.09 0) (effects (font (size 1.27 1.27)) hide)))
 (global_label "5V" (shape input) (at 220.98 142.24 0) (effects (font (size 1.524 1.524)) (justify left))
  (property "Intersheetrefs" "${INTERSHEET_REFS}" (at 220.98 142.24 0) (effects (font (size 1.27 1.27)) hide)))
 (global_label "GND" (shape input) (at 179.07 139.7 0) (effects (font (size 1.524 1.524)) (justify left))
  (property "Intersheetrefs" "${INTERSHEET_REFS}" (at 179.07 139.7 0) (effects (font (size 1.27 1.27)) hide)))
 (global_label "VCC" (shape input) (at 26.67 64.77 180) (effects (font (size 1.524 1.524)) (justify right))
  (property "Intersheetrefs" "${INTERSHEET_REFS}" (at 26.67 64.77 0) (effects (font (size 1.27 1.27)) hide)))
 (global_label "POWER_LED" (shape input) (at 165.1 67.31 180) (effects (font (size 1.524 1.524)) (justify right))
  (property "Intersheetrefs" "${INTERSHEET_REFS}" (at 165.1 67.31 0) (effects (font (size 1.27 1.27)) hide)))
 (global_label "BATTERY" (shape input) (at 255.27 125.73 0) (effects (font (size 1.524 1.524)) (justify left))
  (property "Intersheetrefs" "${INTERSHEET_REFS}" (at 255.27 125.73 0) (effects (font (size 1.27 1.27)) hide)))
 (global_label "SDA" (shape input) (at 66.04 101.6 180) (effects (font (size 1.524 1.524)) (justify right))
  (property "Intersheetrefs" "${INTERSHEET_REFS}" (at 66.04 101.6 0) (effects (font (size 1.27 1.27)) hide)))

 (symbol (lib_id "GoTrackPCB-rescue:ESP32-DEVKIT-C") (at 177.8 74.93 0) (unit 1) (in_bom yes) (on_board yes) (dnp no)
  (property "Reference" "U1" (at 177.8 100.33 0) (effects (font (size 1.524 1.524))))
  (property "Value" "ESP32-DEVKIT-C" (at 177.8 49.53 0) (effects (font (size 1.524 1.524))))
  (property "Footprint" "yaqwsx:ESP32-DEVKIT-C" (at 177.8 83.82 0) (effects (font (size 1.524 1.524)) hide))
  (property "Datasheet" "" (at 177.8 83.82 0) (effects (font (size 1.524 1.524)) hide)) (pin "1") (pin "10") (pin "11") (pin "12") (pin "13") (pin "14") (pin "15") (pin "16") (pin "17") (pin "18") (pin "19") (pin "2") (pin "20") (pin "21") (pin "22") (pin "23") (pin "24") (pin "25") (pin "26") (pin "27") (pin "28") (pin "29") (pin "3") (pin "30") (pin "31") (pin "32") (pin "33") (pin "34") (pin "35") (pin "36") (pin "37") (pin "38") (pin "4") (pin "5") (pin "6") (pin "7") (pin "8") (pin "9"))

 (symbol (lib_id "GoTrackPCB-rescue:Micro_SD_Card") (at 87.63 64.77 0) (unit 1) (in_bom yes) (on_board yes) (dnp no)
  (property "Reference" "J1" (at 71.12 49.53 0) (effects (font (size 1.27 1.27))))
  (property "Value" "Micro_SD_Card" (at 104.14 49.53 0) (effects (font (size 1.27 1.27)) (justify right)))
  (property "Footprint" "internet:Conn_uSDcard" (at 116.84 57.15 0) (effects (font (size 1.27 1.27)) hide))
  (property "Datasheet" "" (at 87.63 64.77 0) (effects (font (size 1.27 1.27)) hide)) (pin "1") (pin "2") (pin "3") (pin "4") (pin "5") (pin "6") (pin "7") (pin "8") (pin "9"))

 (symbol (lib_id "GoTrackPCB-rescue:LED") (at 77.47 132.08 0) (unit 1) (in_bom yes) (on_board yes) (dnp no)
  (property "Reference" "D1" (at 77.47 129.54 0) (effects (font (size 1.27 1.27))))
  (property "Value" "LED" (at 77.47 134.62 0) (effects (font (size 1.27 1.27))))
  (property "Footprint" "LEDs:LED_0603" (at 77.47 132.08 0) (effects (font (size 1.27 1.27)) hide))
  (property "Datasheet" "" (at 77.47 132.08 0) (effects (font (size 1.27 1.27)) hide)) (pin "1") (pin "2"))

 (symbol (lib_id "GoTrackPCB-rescue:R_Small") (at 90.17 132.08 270) (mirror x) (unit 1) (in_bom yes) (on_board yes) (dnp no)
  (property "Reference" "R1" (at 90.678 131.318 0) (effects (font (size 1.27 1.27)) (justify left)))
  (property "Value" "R_Small" (at 89.154 131.318 0) (effects (font (size 1.27 1.27)) (justify left)))
  (property "Footprint" "Resistors_SMD:R_0603_HandSoldering" (at 90.17 132.08 0) (effects (font (size 1.27 1.27)) hide))
  (property "Datasheet" "" (at 90.17 132.08 0) (effects (font (size 1.27 1.27)) hide)) (pin "1") (pin "2"))

 (symbol (lib_id "GoTrackPCB-rescue:GY-91") (at 111.76 128.27 0) (mirror y) (unit 1) (in_bom yes) (on_board yes) (dnp no)
  (property "Reference" "U2" (at 80.01 115.57 0) (effects (font (size 1.524 1.524))))
  (property "Value" "GY-91" (at 80.01 85.09 0) (effects (font (size 1.524 1.524))))
  (property "Footprint" "Mamiksik:GY-91" (at 130.81 128.27 0) (effects (font (size 1.524 1.524)) hide))
  (property "Datasheet" "" (at 130.81 128.27 0) (effects (font (size 1.524 1.524)) hide)) (pin "1") (pin "2") (pin "3") (pin "4") (pin "5") (pin "6") (pin "7") (pin "8"))

 (symbol (lib_id "GoTrackPCB-rescue:GND") (at 57.15 96.52 270) (unit 1) (in_bom yes) (on_board yes) (dnp no)
  (property "Reference" "#PWR01" (at 50.8 96.52 0) (effects (font (size 1.27 1.27)) hide))
  (property "Value" "GND" (at 53.34 96.52 0) (effects (font (size 1.27 1.27))))
  (property "Footprint" "" (at 57.15 96.52 0) (effects (font (size 1.27 1.27)) hide))
  (property "Datasheet" "" (at 57.15 96.52 0) (effects (font (size 1.27 1.27)) hide)) (pin "1"))

 (symbol (lib_id "GoTrackPCB-rescue:GND") (at 19.05 63.5 270) (unit 1) (in_bom yes) (on_board yes) (dnp no)
  (property "Reference" "#PWR02" (at 12.7 63.5 0) (effects (font (size 1.27 1.27)) hide))
  (property "Value" "GND" (at 15.24 63.5 0) (effects (font (size 1.27 1.27))))
  (property "Footprint" "" (at 19.05 63.5 0) (effects (font (size 1.27 1.27)) hide))
  (property "Datasheet" "" (at 19.05 63.5 0) (effects (font (size 1.27 1.27)) hide)) (pin "1"))

 (symbol (lib_id "GoTrackPCB-rescue:GND") (at 201.93 52.07 90) (unit 1) (in_bom yes) (on_board yes) (dnp no)
  (property "Reference" "#PWR03" (at 208.28 52.07 0) (effects (font (size 1.27 1.27)) hide))
  (property "Value" "GND" (at 205.74 52.07 0) (effects (font (size 1.27 1.27))))
  (property "Footprint" "" (at 201.93 52.07 0) (effects (font (size 1.27 1.27)) hide))
  (property "Datasheet" "" (at 201.93 52.07 0) (effects (font (size 1.27 1.27)) hide)) (pin "1"))

 (symbol (lib_id "GoTrackPCB-rescue:LED") (at 77.47 125.73 0) (unit 1) (in_bom yes) (on_board yes) (dnp no)
  (property "Reference" "D2" (at 77.47 123.19 0) (effects (font (size 1.27 1.27))))
  (property "Value" "LED" (at 77.47 128.27 0) (effects (font (size 1.27 1.27))))
  (property "Footprint" "LEDs:LED_0603" (at 77.47 125.73 0) (effects (font (size 1.27 1.27)) hide))
  (property "Datasheet" "" (at 77.47 125.73 0) (effects (font (size 1.27 1.27)) hide)) (pin "1") (pin "2"))

 (symbol (lib_id "GoTrackPCB-rescue:R_Small") (at 90.17 125.73 270) (mirror x) (unit 1) (in_bom yes) (on_board yes) (dnp no)
  (property "Reference" "R2" (at 90.678 124.968 0) (effects (font (size 1.27 1.27)) (justify left)))
  (property "Value" "R_Small" (at 89.154 124.968 0) (effects (font (size 1.27 1.27)) (justify left)))
  (property "Footprint" "Resistors_SMD:R_0603_HandSoldering" (at 90.17 125.73 0) (effects (font (size 1.27 1.27)) hide))
  (property "Datasheet" "" (at 90.17 125.73 0) (effects (font (size 1.27 1.27)) hide)) (pin "1") (pin "2"))

 (symbol (lib_id "GoTrackPCB-rescue:Jumper") (at 213.36 142.24 0) (unit 1) (in_bom yes) (on_board yes) (dnp no)
  (property "Reference" "JP1" (at 213.36 138.43 0) (effects (font (size 1.27 1.27))))
  (property "Value" "Jumper" (at 213.36 144.272 0) (effects (font (size 1.27 1.27))))
  (property "Footprint" "Pin_Headers:Pin_Header_Angled_1x02" (at 213.36 142.24 0) (effects (font (size 1.27 1.27)) hide))
  (property "Datasheet" "" (at 213.36 142.24 0) (effects (font (size 1.27 1.27)) hide)) (pin "1") (pin "2"))

 (symbol (lib_id "GoTrackPCB-rescue:WS2812B") (at 87.63 140.97 0) (unit 1) (in_bom yes) (on_board yes) (dnp no)
  (property "Reference" "U4" (at 87.63 138.43 0) (effects (font (size 1.524 1.524))))
  (property "Value" "WS2812B" (at 87.63 140.97 0) (effects (font (size 1.524 1.524))))
  (property "Footprint" "WS2812B:WS2812B" (at 87.63 140.97 0) (effects (font (size 1.524 1.524)) hide))
  (property "Datasheet" "" (at 87.63 140.97 0) (effects (font (size 1.524 1.524)))) (pin "1") (pin "2") (pin "3") (pin "4"))

 (symbol (lib_id "GoTrackPCB-rescue:Battery_shield_D1_Mini") (at 165.1 134.62 0) (unit 1) (in_bom yes) (on_board yes) (dnp no)
  (property "Reference" "U3" (at 165.1 149.86 0) (effects (font (size 1.524 1.524))))
  (property "Value" "Battery_shield_D1_Mini" (at 165.1 119.38 0) (effects (font (size 1.524 1.524))))
  (property "Footprint" "Mamiksik:Battery_shield_D1_mini_board" (at 165.1 119.38 0) (effects (font (size 1.524 1.524)) hide))
  (property "Datasheet" "" (at 165.1 119.38 0) (effects (font (size 1.524 1.524)) hide)) (pin "1") (pin "10") (pin "11") (pin "12") (pin "13") (pin "14") (pin "15") (pin "16") (pin "2") (pin "3") (pin "4") (pin "5") (pin "6") (pin "7") (pin "8") (pin "9"))

 (symbol (lib_id "GoTrackPCB-rescue:R_Small") (at 237.49 129.54 0) (unit 1) (in_bom yes) (on_board yes) (dnp no)
  (property "Reference" "R7" (at 238.252 129.032 0) (effects (font (size 1.27 1.27)) (justify left)))
  (property "Value" "R_Small" (at 238.252 130.556 0) (effects (font (size 1.27 1.27)) (justify left)))
  (property "Footprint" "Resistors_SMD:R_0603_HandSoldering" (at 237.49 129.54 0) (effects (font (size 1.27 1.27)) hide))
  (property "Datasheet" "" (at 237.49 129.54 0) (effects (font (size 1.27 1.27)) hide)) (pin "1") (pin "2"))

 (symbol (lib_id "GoTrackPCB-rescue:R_Small") (at 237.49 121.92 0) (unit 1) (in_bom yes) (on_board yes) (dnp no)
  (property "Reference" "R6" (at 238.252 121.412 0) (effects (font (size 1.27 1.27)) (justify left)))
  (property "Value" "R_Small" (at 238.252 122.936 0) (effects (font (size 1.27 1.27)) (justify left)))
  (property "Footprint" "Resistors_SMD:R_0603_HandSoldering" (at 237.49 121.92 0) (effects (font (size 1.27 1.27)) hide))
  (property "Datasheet" "" (at 237.49 121.92 0) (effects (font (size 1.27 1.27)) hide)) (pin "1") (pin "2"))

 (symbol (lib_id "GoTrackPCB-rescue:CONN_01X01") (at 242.57 137.16 0) (unit 1) (in_bom yes) (on_board yes) (dnp no)
  (property "Reference" "J2" (at 242.57 134.62 0) (effects (font (size 1.27 1.27))))
  (property "Value" "CONN_01X01" (at 245.11 137.16 90) (effects (font (size 1.27 1.27))))
  (property "Footprint" "Pin_Headers:Pin_Header_Straight_1x01" (at 242.57 137.16 0) (effects (font (size 1.27 1.27)) hide))
  (property "Datasheet" "" (at 242.57 137.16 0) (effects (font (size 1.27 1.27)) hide)) (pin "1"))

 (symbol (lib_id "GoTrackPCB-rescue:C") (at 46.99 58.42 0) (unit 1) (in_bom yes) (on_board yes) (dnp no)
  (property "Reference" "C3" (at 47.625 55.88 0) (effects (font (size 1.27 1.27)) (justify left)))
  (property "Value" "C" (at 47.625 60.96 0) (effects (font (size 1.27 1.27)) (justify left)))
  (property "Footprint" "Capacitors_SMD:C_0603_HandSoldering" (at 47.9552 62.23 0) (effects (font (size 1.27 1.27)) hide))
  (property "Datasheet" "" (at 46.99 58.42 0) (effects (font (size 1.27 1.27)) hide)) (pin "1") (pin "2"))

 (symbol (lib_id "GoTrackPCB-rescue:C") (at 36.83 58.42 0) (unit 1) (in_bom yes) (on_board yes) (dnp no)
  (property "Reference" "C2" (at 37.465 55.88 0) (effects (font (size 1.27 1.27)) (justify left)))
  (property "Value" "C" (at 37.465 60.96 0) (effects (font (size 1.27 1.27)) (justify left)))
  (property "Footprint" "Capacitors_SMD:C_0603_HandSoldering" (at 37.7952 62.23 0) (effects (font (size 1.27 1.27)) hide))
  (property "Datasheet" "" (at 36.83 58.42 0) (effects (font (size 1.27 1.27)) hide)) (pin "1") (pin "2"))

 (symbol (lib_id "GoTrackPCB-rescue:C") (at 26.67 58.42 0) (unit 1) (in_bom yes) (on_board yes) (dnp no)
  (property "Reference" "C1" (at 27.305 55.88 0) (effects (font (size 1.27 1.27)) (justify left)))
  (property "Value" "C" (at 27.305 60.96 0) (effects (font (size 1.27 1.27)) (justify left)))
  (property "Footprint" "Capacitors_SMD:C_0805_HandSoldering" (at 27.6352 62.23 0) (effects (font (size 1.27 1.27)) hide))
  (property "Datasheet" "" (at 26.67 58.42 0) (effects (font (size 1.27 1.27)) hide)) (pin "1") (pin "2"))

 (sheet_instances (path "" (page "1"))))
